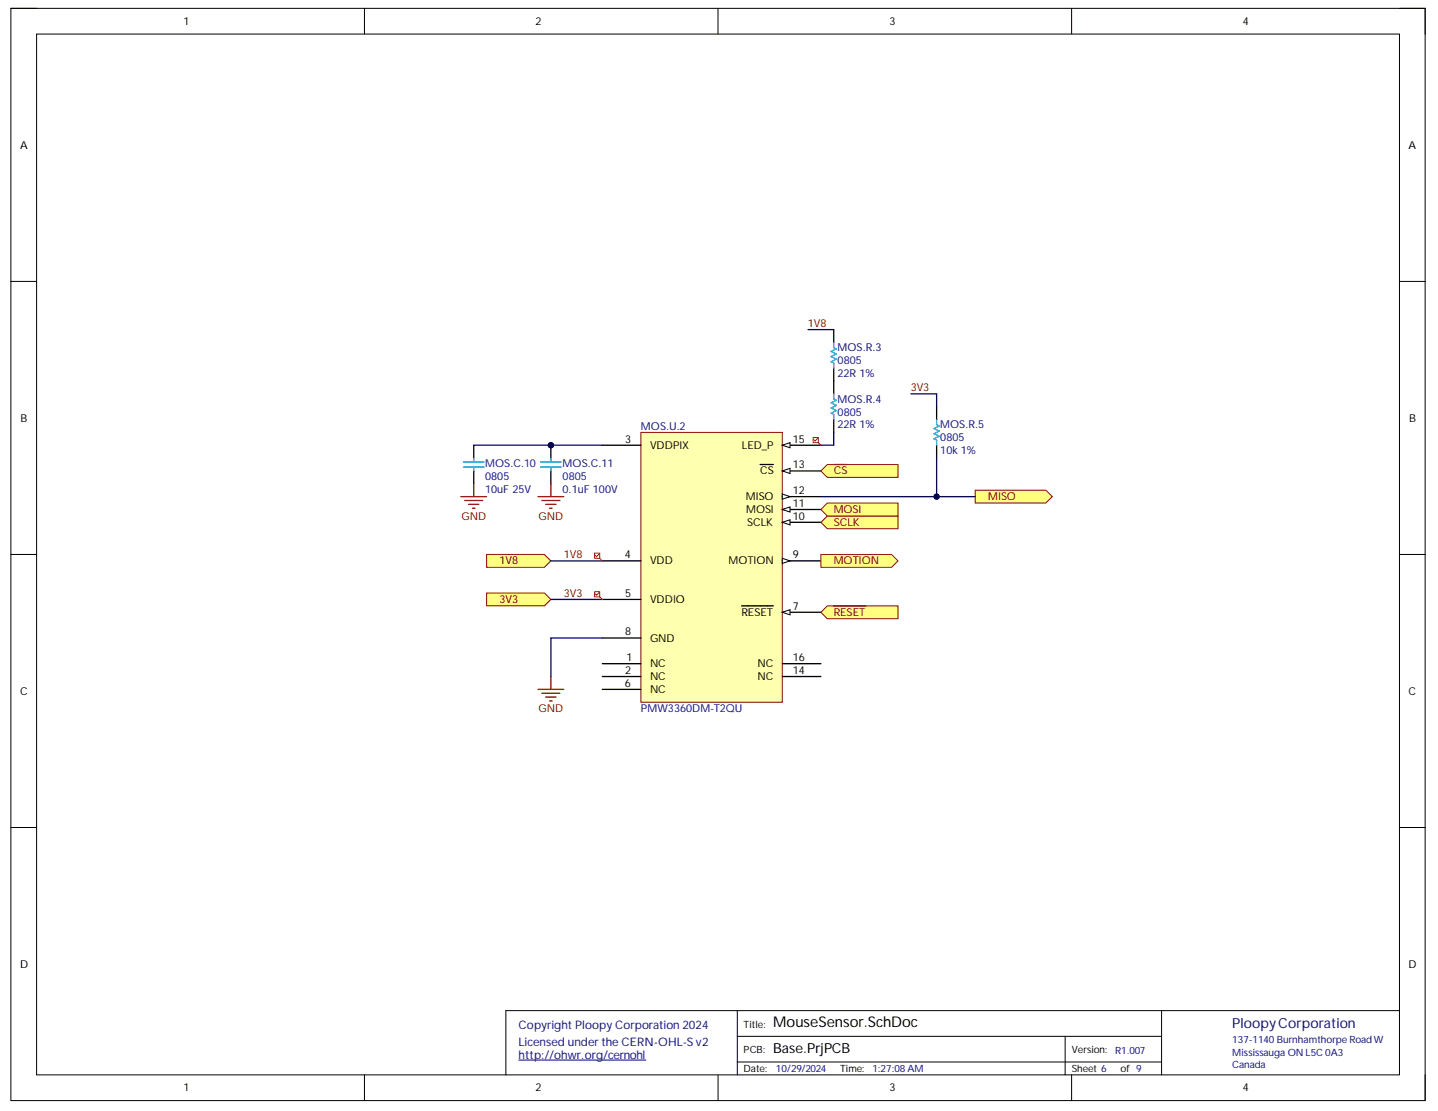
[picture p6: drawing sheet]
<svg xmlns="http://www.w3.org/2000/svg" width="279mm" height="216mm" viewBox="0 0 279 216" stroke-linecap="round" stroke-linejoin="round" font-family="sans-serif">
<path d="M2.1 1.6h274.8v212.3h-274.8z" fill="none" stroke="#000" stroke-width=".19"/>
<path d="M7.1 6.6h264.8v202.3h-264.8z" fill-rule="evenodd" fill="#fff"/>
<g fill="none" stroke="#000" stroke-width=".19">
<path d="M2.1 1.6h5M7.1 6.6h264.8v202.3h-264.8zM70.8 1.6v5M139.5 1.6v5M208.2 1.6v5M271.9 1.6h5v5M2.1 54.7h5M271.9 54.7h5M2.1 107.7h5M271.9 107.8h5M2.1 160.8h5M271.9 160.8h5"/>
<path d="M143.3 196.4v12.5M225.7 196.4v12.5M271.9 196.4h-173.6v12.5M70.8 208.9v5M139.5 208.9v5M143.3 201.4h82.4M143.3 206.4h82.4M207 201.4v7.5M208.2 208.9v5M276.9 208.9v5"/>
</g>
<path d="M100.8 206h24.7" fill="none" stroke="#000080" stroke-width=".19"/>
<path d="M124.5 84h27.5v52.5h-27.5z" fill-rule="evenodd" fill="#ffffb0"/>
<path d="M124.5 84h27.5v52.5h-27.5z" fill="none" stroke="#800000" stroke-width=".19"/>
<path d="M117 86.5h7.5M117 109h7.5M117 116.5h7.5M152 119h7.5M117 129h7.5M117 131.5h7.5M117 134h7.5" fill="none" stroke="#000" stroke-width=".25"/>
<path d="M152 119l1.5-.5v1z" fill="#f8fcff"/>
<path d="M152 119l1.5-.5v1z" fill="none" stroke="#000" stroke-width=".19"/>
<path d="M144.1 117.7h6.1M152 109h7.5M117 124h7.5" fill="none" stroke="#000" stroke-width=".25"/>
<path d="M152 108.5l1.5 .5-1.5 .5z" fill="#f8fcff"/>
<path d="M152 108.5l1.5 .5-1.5 .5z" fill="none" stroke="#000" stroke-width=".19"/>
<path d="M152 101.5h7.5" fill="none" stroke="#000" stroke-width=".25"/>
<path d="M152 101.5l1.5-.5v1z" fill="#f8fcff"/>
<path d="M152 101.5l1.5-.5v1z" fill="none" stroke="#000" stroke-width=".19"/>
<path d="M152 99h7.5" fill="none" stroke="#000" stroke-width=".25"/>
<path d="M152 99l1.5-.5v1z" fill="#f8fcff"/>
<path d="M152 99l1.5-.5v1z" fill="none" stroke="#000" stroke-width=".19"/>
<path d="M152 96.5h7.5" fill="none" stroke="#000" stroke-width=".25"/>
<path d="M152 96l1.5 .5-1.5 .5z" fill="#f8fcff"/>
<path d="M152 96l1.5 .5-1.5 .5z" fill="none" stroke="#000" stroke-width=".19"/>
<path d="M152 91.5h7.5" fill="none" stroke="#000" stroke-width=".25"/>
<path d="M152 91.5l1.5-.5v1z" fill="#f8fcff"/>
<path d="M152 91.5l1.5-.5v1z" fill="none" stroke="#000" stroke-width=".19"/>
<path d="M147.7 90.3h2.5M152 86.5h7.5M152 131.5h7.5" fill="none" stroke="#000" stroke-width=".25"/>
<path d="M152 86.5l1.5-.5v1z" fill="#f8fcff"/>
<path d="M152 86.5l1.5-.5v1z" fill="none" stroke="#000" stroke-width=".19"/>
<path d="M92 86.5v2.5M92 91.5v2.5M107 91.5v2.5M152 129h7.5" fill="none" stroke="#000" stroke-width=".25"/>
<path d="M90 90.8h4M90 89.8h4M92 89v.8M92 90.8v.7M105 90.8h4M105 89.8h4M107 90.8v.7" fill="none" stroke="#009cca" stroke-width=".25"/>
<path d="M89.5 96.5h5M90.3 97.3h3.5M91 98h2M91.8 98.8h.5M92 94v2.5M104.5 96.5h5M105.3 97.3h3.5M106 98h2M106.8 98.8h.5M107 94v2.5" fill="none" stroke="#800000" stroke-width=".25"/>
<path d="M94.5 115.2h11.3l1.2 1.3-1.2 1.2h-11.3z" fill-rule="evenodd" fill="#ffff80"/>
<path d="M94.5 115.2h11.3l1.2 1.3-1.2 1.2h-11.3z" fill="none" stroke="#800000" stroke-width=".19"/>
<path d="M94.5 107.7h11.3l1.2 1.3-1.2 1.2h-11.3z" fill-rule="evenodd" fill="#ffff80"/>
<path d="M94.5 107.7h11.3l1.2 1.3-1.2 1.2h-11.3z" fill="none" stroke="#800000" stroke-width=".19"/>
<path d="M162 64.1v2.4M162 71.5v5M162 81.5v2.5" fill="none" stroke="#000" stroke-width=".25"/>
<path d="M162 76.5v1l.5 .3-1 .5 1 .5-1 .5 1 .5-1 .5 .5 .2v1M162 66.5v1l.5 .3-1 .5 1 .5-1 .5 1 .5-1 .5 .5 .2v1" fill="none" stroke="#009cca" stroke-width=".25"/>
<path d="M159.5 101.5l1.2-1.2h13.8v2.5h-13.8z" fill-rule="evenodd" fill="#ffff80"/>
<path d="M159.5 101.5l1.2-1.2h13.8v2.5h-13.8z" fill="none" stroke="#800000" stroke-width=".19"/>
<path d="M160.7 97.8h13.8v2.5h-13.8l-1.2-1.3z" fill-rule="evenodd" fill="#ffff80"/>
<path d="M160.7 97.8h13.8v2.5h-13.8l-1.2-1.3z" fill="none" stroke="#800000" stroke-width=".19"/>
<path d="M189.5 95.3h13.7l1.3 1.2-1.3 1.3h-13.7z" fill-rule="evenodd" fill="#ffff80"/>
<path d="M189.5 95.3h13.7l1.3 1.2-1.3 1.3h-13.7z" fill="none" stroke="#800000" stroke-width=".19"/>
<path d="M159.5 91.5l1.2-1.2h13.8v2.5h-13.8z" fill-rule="evenodd" fill="#ffff80"/>
<path d="M159.5 91.5l1.2-1.2h13.8v2.5h-13.8z" fill="none" stroke="#800000" stroke-width=".19"/>
<path d="M162 90.3h2.6" fill="none" stroke="#800000" stroke-width=".25"/>
<path d="M159.5 119l1.2-1.3h13.8v2.5h-13.8z" fill-rule="evenodd" fill="#ffff80"/>
<path d="M159.5 119l1.2-1.3h13.8v2.5h-13.8z" fill="none" stroke="#800000" stroke-width=".19"/>
<path d="M162 117.7h6.2M104.5 134h5M105.3 134.7h3.5M106 135.5h2M106.8 136.2h.5M107 131.5v2.5" fill="none" stroke="#800000" stroke-width=".25"/>
<path d="M182 79v2.5M182 86.5v2.5" fill="none" stroke="#000" stroke-width=".25"/>
<path d="M182 81.5v1l.5 .3-1 .5 1 .5-1 .5 1 .5-1 .5 .5 .2v1" fill="none" stroke="#009cca" stroke-width=".25"/>
<path d="M157 64.1h5M92 86.5h25M159.5 96.5h30M162 84v2.5h-2.5M107 109h10M117 124h-10v7.5" fill="none" stroke="#000080" stroke-width=".25"/>
<circle cx="182" cy="96.5" r=".5" fill="#000080"/>
<circle cx="182" cy="96.5" r=".5" fill="none" stroke="#000080" stroke-width=".19"/>
<path d="M182 89v7.5M107 116.5h10" fill="none" stroke="#000080" stroke-width=".25"/>
<circle cx="182" cy="96.5" r=".5" fill="#000080"/>
<circle cx="182" cy="96.5" r=".5" fill="none" stroke="#000080" stroke-width=".19"/>
<path d="M177 76.5h5v2.5" fill="none" stroke="#000080" stroke-width=".25"/>
<path d="M158 85h1v1h-1zM158.9 85.2l-.5 .5-.3-.3M159 86l.5 .5M115.5 107.5h1v1h-1zM115.5 115h1v1h-1zM116.4 107.7l-.5 .5-.2-.3M116.4 115.2l-.5 .5-.2-.3M116.5 108.5l.5 .5M116.5 116l.5 .5" fill="none" stroke="#f00" stroke-width=".19"/>
<path d="M159.5 107.8h13.7l1.3 1.2-1.3 1.2h-13.7z" fill-rule="evenodd" fill="#ffff80"/>
<path d="M159.5 107.8h13.7l1.3 1.2-1.3 1.2h-13.7z" fill="none" stroke="#800000" stroke-width=".19"/>
<text font-size="3.5" fill="#000080" x="106.5" y="88.5">PIMOS0C01102</text>
<text font-size="2.9" x="150.2" y="199.6">MouseSensor.SchDoc</text>
<text font-size="2.7" fill="#000080" x="239.4" y="199.8">PloopyCorporation</text>
<text font-size="2.7" x="150.2" y="204.6">Base.PrjPCB</text>
<g font-size="2.3" fill="#000080">
<text x="100.8" y="200">Copyright Ploopy Corporation 2024</text>
<text x="100.8" y="203.2">Licensed under the CERN-OHL-S v2</text>
<text x="100.8" y="205.8">http://ohwr.org/cernohl</text>
</g>
<g font-size="2.1">
<text x="35.7" y="4.8">1</text>
<text x="104.1" y="4.8">2</text>
<text x="172.8" y="4.8">3</text>
<text x="241.4" y="4.8">4</text>
<text x="3.9" y="28.9">A</text>
<text x="273.7" y="28.9">A</text>
<text x="4" y="82">B</text>
<text x="273.8" y="82">B</text>
<text x="121.5" y="86">3</text>
<text x="126.3" y="87.2">VDDPIX</text>
<text x="144.1" y="87.2">LED_P</text>
<text x="154" y="86">15</text>
<text x="147.7" y="92.2">CS</text>
<text x="154" y="96">12</text>
<text x="154" y="91">13</text>
<text x="144.9" y="97.3">MISO</text>
<text x="145" y="99.7">MOSI</text>
<text x="154" y="101">10</text>
<text x="154" y="98.4">11</text>
<text x="145.2" y="102.2">SCLK</text>
<text x="121.4" y="108.5">4</text>
<text x="126.3" y="109.7">VDD</text>
<text x="141.5" y="109.7">MOTION</text>
<text x="154" y="108.5">9</text>
<text x="121.5" y="115.9">5</text>
<text x="126.3" y="117.2">VDDIO</text>
<text x="144.1" y="119.7">RESET</text>
<text x="154" y="118.5">7</text>
<text x="121.5" y="123.5">8</text>
<text x="126.3" y="124.7">GND</text>
<text x="121.5" y="130.9">2</text>
<text x="121.7" y="128.4">1</text>
<text x="126.3" y="129.7">NC</text>
<text x="147.2" y="129.7">NC</text>
<text x="154" y="130.9">14</text>
<text x="154" y="128.4">16</text>
<text x="3.9" y="135">C</text>
<text x="121.4" y="133.4">6</text>
<text x="126.3" y="132.2">NC</text>
<text x="126.3" y="134.7">NC</text>
<text x="147.2" y="132.2">NC</text>
<text x="273.7" y="135">C</text>
<text x="3.9" y="188">D</text>
<text x="273.7" y="188">D</text>
<text x="35.7" y="212.1">1</text>
<text x="104.1" y="212.1">2</text>
<text x="172.8" y="212.1">3</text>
<text x="241.4" y="212.1">4</text>
</g>
<g font-size="2.1" fill="#800000">
<text x="157" y="63.5">1V8</text>
<text x="176.9" y="76">3V3</text>
<text x="162" y="92.2">CS</text>
<text x="89.7" y="101">GND</text>
<text x="104.7" y="101">GND</text>
<text x="162" y="99.7">MOSI</text>
<text x="192" y="97.3">MISO</text>
<text x="162" y="102.2">SCLK</text>
<text x="97.1" y="109.7">1V8</text>
<text x="109.6" y="108.5">1V8</text>
<text x="162" y="109.7">MOTION</text>
<text x="97.1" y="117.2">3V3</text>
<text x="109.6" y="115.9">3V3</text>
<text x="162" y="119.7">RESET</text>
<text x="104.7" y="138.4">GND</text>
</g>
<g font-size="2.1" fill="#000080">
<text x="162.7" y="68.3">MOS.R.3</text>
<text x="162.7" y="70.7">0805</text>
<text x="162.7" y="73.3">22R 1%</text>
<text x="124.5" y="83.5">MOS.U.2</text>
<text x="162.7" y="83.2">22R 1%</text>
<text x="162.7" y="78.2">MOS.R.4</text>
<text x="162.7" y="80.8">0805</text>
<text x="182.7" y="83.2">MOS.R.5</text>
<text x="182.7" y="88.2">10k 1%</text>
<text x="182.7" y="85.8">0805</text>
<text x="94.3" y="95.7">10uF 25V</text>
<text x="94.3" y="90.8">MOS.C.10</text>
<text x="94.3" y="93.2">0805</text>
<text x="109.3" y="95.7">0.1uF 100V</text>
<text x="109.3" y="90.8">MOS.C.11</text>
<text x="109.3" y="93.2">0805</text>
<text x="124.5" y="138.4">PMW3360DM-T2QU</text>
</g>
<g font-size="1.9">
<text x="144.5" y="199.7">Title:</text>
<text x="144.5" y="208.4">Date:</text>
<text x="144.5" y="204.7">PCB:</text>
<text x="163.2" y="208.4">Time:</text>
<text x="208.2" y="204.7">Version:</text>
<text x="208.2" y="208.4">Sheet 6</text>
<text x="217.7" y="208.4">of 9</text>
</g>
<g font-size="1.9" fill="#000080">
<text x="239.4" y="202.6">137-1140Burnhamthorpe Road W</text>
<text x="150.7" y="208.4">10/29/2024</text>
<text x="169.5" y="208.4">1:27:08AM</text>
<text x="216.7" y="204.9">R1.007</text>
<text x="239.4" y="205.2">Mississauga ON L5C 0A3</text>
<text x="239.4" y="207.6">Canada</text>
</g>
</svg>
